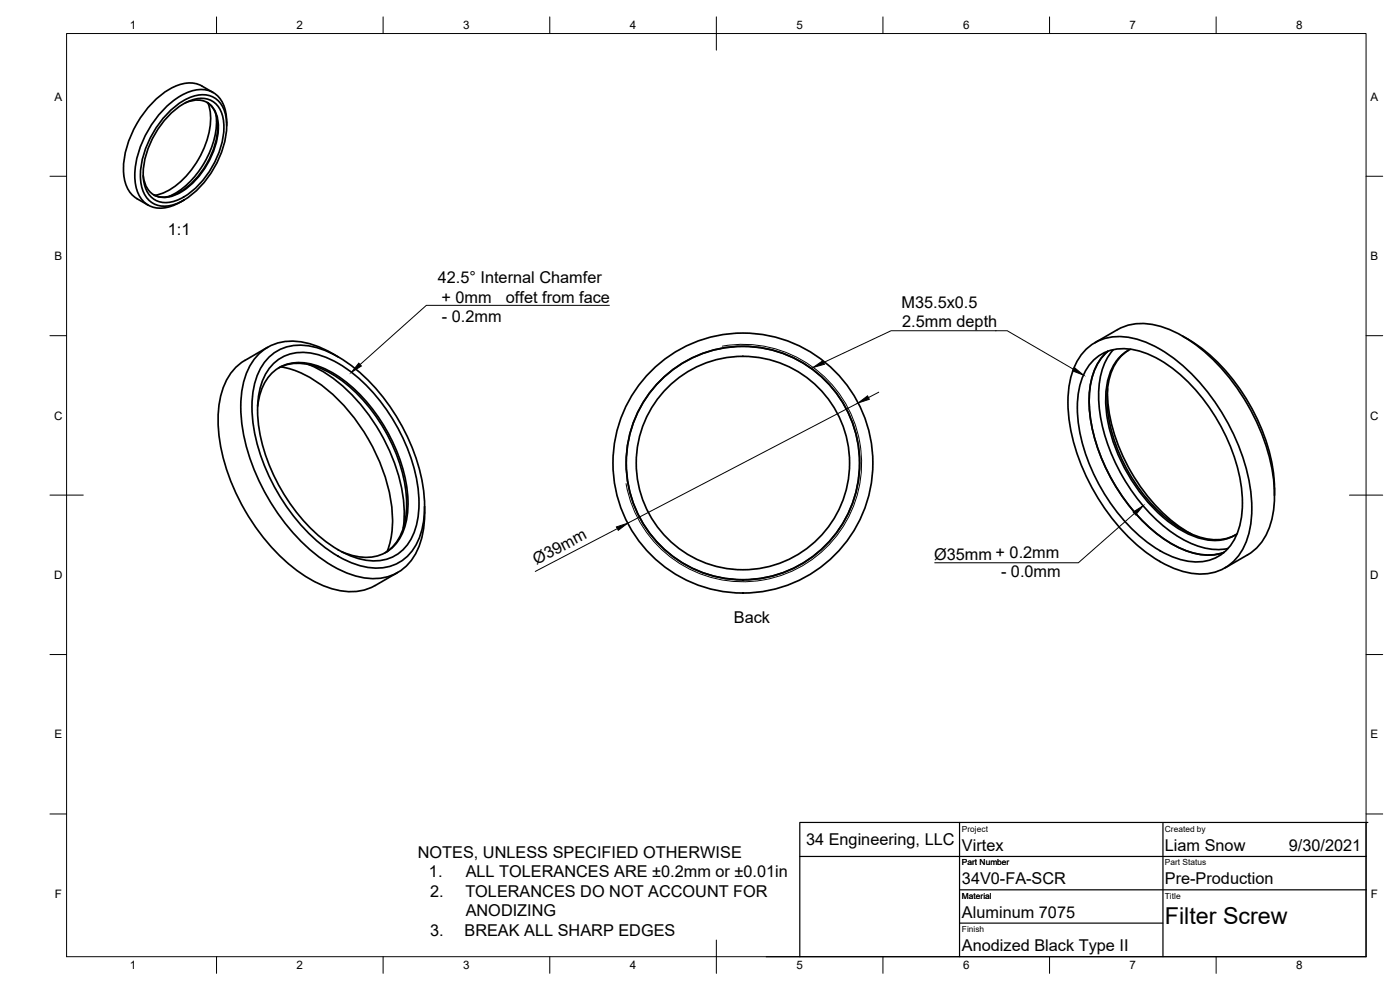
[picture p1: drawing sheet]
<svg xmlns="http://www.w3.org/2000/svg" width="420mm" height="297mm" viewBox="0 0 420 297" stroke-linecap="round" stroke-linejoin="round" font-family="sans-serif">
<!-- layer: Visible -->
<g fill="none" stroke="#000" stroke-width=".51">
<path d="M50.4 35a15.4 15.4 0 0 1 10-5.5 6.5 6.5 0 0 1 6.5 5.6 23.8 23.8 0 0 1-5 17.7 19.2 19.2 0 0 1-10.9 7.9 6.4 6.4 0 0 1-7.7-5.5 23.8 23.8 0 0 1 5-17.7zM51.2 33.1a14.3 14.3 0 0 1 10.4-4.6 7 7 0 0 1 6.1 6.1 25.9 25.9 0 0 1-6.4 20.1 18.3 18.3 0 0 1-11.6 7.2 6.9 6.9 0 0 1-7.3-6.2 25.9 25.9 0 0 1 6.5-20.1zM55.6 30.9a6.5 6.5 0 0 1 8.6 1.8 13.9 13.9 0 0 1 .2 11.6 23.8 23.8 0 0 1-12.2 14.4 6.2 6.2 0 0 1-9-4.7l-.2-1.3M62.1 30.7a8.5 8.5 0 0 1 3.2 8 25 25 0 0 1-11.8 19.2 8 8 0 0 1-7.4 .6M62.4 30.9a19.9 19.9 0 0 1-2.1 15.5 23.9 23.9 0 0 1-11.7 11.7l-2.2 .5M64 27.8a10.8 10.8 0 0 0-8-2.9 20.5 20.5 0 0 0-12.7 8.9 27.4 27.4 0 0 0-6 19.8 8.4 8.4 0 0 0 3.8 6M64.8 34.4a26 26 0 0 1-7.5 19.8l-3.7 3.2-2.9 1.5M68 37.7a10.8 10.8 0 0 0-3.5-9.6 9.4 9.4 0 0 0-10.3 .6 30.5 30.5 0 0 0-13.7 23.9 9.4 9.4 0 0 0 4.5 9.2 9.8 9.8 0 0 0 9.2-1.2M41.1 59.6l3.4 2M55.1 60.1l-.9 .5M80.2 107.7a14.2 14.2 0 0 1 15.4-3.2 43.8 43.8 0 0 1 20.9 16.8 55.5 55.5 0 0 1 10.9 30.7 20.1 20.1 0 0 1-5.7 15.4 14.4 14.4 0 0 1-14.2 2.2 43.8 43.8 0 0 1-21-16.9 55.5 55.5 0 0 1-10.9-30.6 20.9 20.9 0 0 1 4.6-14.4zM80.3 104.2l-6.8 3.9a16.9 16.9 0 0 0-7.7 12.8 49.7 49.7 0 0 0 6.4 29.8 54.9 54.9 0 0 0 23.6 24.5 19.2 19.2 0 0 0 15.3 1.2l8.2-4.6"/>
<path d="M82 109.2a13.2 13.2 0 0 1 13.7-2.7 39.3 39.3 0 0 1 19 14.7 52.4 52.4 0 0 1 11.1 29.8 18.3 18.3 0 0 1-5.9 14.8 13.7 13.7 0 0 1-12.6 1.7 39.3 39.3 0 0 1-19-14.6 52.4 52.4 0 0 1-11-29.9 19.1 19.1 0 0 1 4.7-13.8zM83.6 110.4a14.4 14.4 0 0 1 12.5 .1 42.9 42.9 0 0 1 19.3 18.5 42.9 42.9 0 0 1 6.4 26 14.4 14.4 0 0 1-6.2 10.8M84.2 110.1a32.5 32.5 0 0 1 17.6 10.1 56.3 56.3 0 0 1 16 34.2v3.5l-.4 3.2-1.2 4.3M92.7 109.4a46.5 46.5 0 0 1 21.4 20.4 48.2 48.2 0 0 1 7.1 27.1l-.2 1.5M99.8 106.1l1.7 1M99.9 106.1a21.9 21.9 0 0 0-16.6-3.2 15.4 15.4 0 0 0-10.4 12.6 46.4 46.4 0 0 0 4.1 27.1 59.9 59.9 0 0 0 22.9 27.2 21.9 21.9 0 0 0 16.6 3.2 15.4 15.4 0 0 0 10.3-12.5l.6-4.3v-2.3M326.1 104.7a15.4 15.4 0 0 1 16-2.7 46.4 46.4 0 0 1 21.4 17.1 59.9 59.9 0 0 1 12.2 33.4 21.9 21.9 0 0 1-5.6 16 15.4 15.4 0 0 1-16 2.7 46.4 46.4 0 0 1-21.4-17.1 59.9 59.9 0 0 1-12.2-33.4 21.9 21.9 0 0 1 5.6-16zM328.1 108.2a13.5 13.5 0 0 1 14-2.8 41.7 41.7 0 0 1 20.4 16.2 53.2 53.2 0 0 1 10.4 29.3 18.7 18.7 0 0 1-6 15.2 14 14 0 0 1-12.8 1.7 41.7 41.7 0 0 1-20.4-16.2 53.2 53.2 0 0 1-10.4-29.3 19.5 19.5 0 0 1 4.8-14.1zM328.6 102.8l6.8-3.9a16.9 16.9 0 0 1 14.9-.3 49.7 49.7 0 0 1 22.7 20.4 54.9 54.9 0 0 1 9.4 32.7 19.2 19.2 0 0 1-6.6 13.9l-8.2 4.8M332.4 116.6a51.9 51.9 0 0 0 12 32.3 44.1 44.1 0 0 0 13.2 11.3M332.4 105.4a19.1 19.1 0 0 0-5.5 15.3 55.6 55.6 0 0 0 19.3 38.6 27 27 0 0 0 16.6 7.3l3.1-.4 1.4-.4M332.5 105.4a19 19 0 0 0-5.6 15.3 55.1 55.1 0 0 0 16 35.6 32 32 0 0 0 18.4 10.2 13.8 13.8 0 0 0 6.1-.8"/>
<path d="M334.1 104.9a21.6 21.6 0 0 0-4.3 16.4 55.9 55.9 0 0 0 22.4 38.8 21.6 21.6 0 0 0 16.3 4.5M338.7 105.1a14.4 14.4 0 0 0-6.2 10.9 42.9 42.9 0 0 0 6.4 26 42.9 42.9 0 0 0 19.3 18.5 14.4 14.4 0 0 0 12.5 0M339.3 104.8a13.7 13.7 0 0 0-7.2 11 42.7 42.7 0 0 0 6.4 26.4 44.5 44.5 0 0 0 18.1 18 14.6 14.6 0 0 0 14.7 0M354.9 100.8a55.4 55.4 0 0 1 23.8 28 48 48 0 0 1 3.8 19.8M77.3 121.9a14.4 14.4 0 0 1 7.2-12 14.9 14.9 0 0 1 12.6 .6 45.4 45.4 0 0 1 20.3 21.2 40.2 40.2 0 0 1 4.6 24.3 12.6 12.6 0 0 1-9.5 11 16.6 16.6 0 0 1-10-1.5M127.4 152v1.9"/>
<circle cx="223" cy="138.9" r="32"/>
<circle cx="223" cy="138.9" r="35"/>
<circle cx="223" cy="138.9" r="39"/>
</g>
<!-- layer: Visible Narrow -->
<path d="M216.8 103.9a35.6 35.6 0 0 1 41.2 28.9 35.6 35.6 0 0 1-28.9 41.2 35.6 35.6 0 0 1-41.2-28.9" fill="none" stroke="#000" stroke-width=".3"/>
<!-- layer: Border -->
<g fill="none" stroke="#000" stroke-width=".3">
<path d="M20 10.1h390v276.9h-390zM65 5.1v5M115 5.1v5M165 5.1v5M215 5.1v10M265 5.1v5M315 5.1v5M365 5.1v5M15 52.9h5M410 52.9h5M15 100.7h5M410 100.7h5"/>
<path d="M15 148.6h10M405 148.6h10M15 196.4h5M410 196.4h5M15 244.2h5M410 244.2h5M65 287v5M115 287v5M165 287v5M215 282.1v9.9M265 287v5M315 287v5"/>
<path d="M365 287v5"/>
</g>
<!-- layer: TitleBlock -->
<path d="M240 257h170M288 246.8v40.2M349 247v40M410 246.8v40.2h-180M410.5 246.8h-170.5v40.2M288 267h122M288 277h61" fill="none" stroke="#000" stroke-width=".36"/>
<!-- layer: Annotations -->
<path d="M107.7 109l.8 .8-3 1.9zM244 110.3l2.9-2.1 .5 1.1zM322.4 110.3l2.8 2.3-3.3-1.3zM340.1 153.6l3-1.8-2.3 2.7z" fill="#000" stroke="#000" stroke-width=".3"/>
<path d="M182.9 91.6h-54.9l-19.9 17.8M298.8 99.2h3.5l19.9 11.6M299 99.2h-31.6l-20.2 9.6M340.4 154.1l-16.8 14.8h-43.1" fill="none" stroke="#000" stroke-width=".3"/>
<!-- layer: Dimensions -->
<path d="M263.7 117.7l-3.1 1.6M257.5 120.9l-69.1 36.1M185.3 158.6l-24.7 12.9" fill="none" stroke="#000" stroke-width=".3"/>
<path d="M257.5 120.9l2.9-2.1 .5 1zM185 158.1l3.4-1.1-2.9 2.1z" fill="#000" stroke="#000" stroke-width=".3"/>
<text font-size="7" x="349.6" y="277.3">Filter Screw</text>
<g font-size="4.9">
<text x="50.4" y="70.5">1:1</text>
<text x="131.4" y="85">42.5° Internal Chamfer</text>
<text x="132.5" y="90.9">+ 0mm</text>
<text x="151.8" y="90.9">offet from face</text>
<text x="270.6" y="92.4">M35.5x0.5</text>
<text x="132.6" y="96.8">- 0.2mm</text>
<text x="270.8" y="98.3">2.5mm depth</text>
<text x="161" y="169.5" transform="rotate(-28 161 169.5)">Ø39mm</text>
<text x="280.3" y="168.2">Ø35mm + 0.2mm</text>
<text x="300.4" y="173.2">- 0.0mm</text>
<text x="220.3" y="186.9">Back</text>
<text x="125.4" y="257.3">NOTES, UNLESS SPECIFIED OTHERWISE</text>
<text x="241.9" y="253.5">34 Engineering, LLC</text>
<text x="288.7" y="255.3">Virtex</text>
<text x="349.6" y="255.3">Liam Snow</text>
<text x="386.8" y="255.3">9/30/2021</text>
<text x="128.7" y="263.2">1.</text>
<text x="139.8" y="263.2">ALL TOLERANCES ARE ±0.2mm or ±0.01in</text>
<text x="129.1" y="269.1">2.</text>
<text x="139.7" y="269.1">TOLERANCES DO NOT ACCOUNT FOR</text>
<text x="288.7" y="265.3">34V0-FA-SCR</text>
<text x="349.6" y="265.3">Pre-Production</text>
<text x="139.8" y="275">ANODIZING</text>
<text x="288.7" y="275.3">Aluminum 7075</text>
<text x="129.1" y="280.9">3.</text>
<text x="139.4" y="280.9">BREAK ALL SHARP EDGES</text>
<text x="288.7" y="285.3">Anodized Black Type II</text>
</g>
<g font-size="3.5">
<text x="39" y="8.8">1</text>
<text x="89" y="8.8">2</text>
<text x="139" y="8.8">3</text>
<text x="189" y="8.8">4</text>
<text x="239" y="8.8">5</text>
<text x="289" y="8.8">6</text>
<text x="339" y="8.8">7</text>
<text x="389" y="8.8">8</text>
<text x="16.3" y="30.2">A</text>
<text x="411.3" y="30.2">A</text>
<text x="16.3" y="78">B</text>
<text x="411.3" y="78">B</text>
<text x="16.2" y="125.9">C</text>
<text x="411.2" y="125.9">C</text>
<text x="16.2" y="173.7">D</text>
<text x="411.2" y="173.7">D</text>
<text x="16.3" y="221.6">E</text>
<text x="411.3" y="221.6">E</text>
<text x="16.4" y="269.4">F</text>
<text x="411.4" y="269.4">F</text>
<text x="39" y="290.8">1</text>
<text x="89" y="290.8">2</text>
<text x="139" y="290.8">3</text>
<text x="189" y="290.8">4</text>
<text x="239" y="290.8">5</text>
<text x="289" y="290.8">6</text>
<text x="339" y="290.8">7</text>
<text x="389" y="290.8">8</text>
</g>
<g font-size="2.5">
<text x="288.7" y="249.6">Project</text>
<text x="349.6" y="249.6">Created by</text>
<text x="288.7" y="259.6">Part Number</text>
<text x="349.6" y="259.6">Part Status</text>
<text x="288.7" y="269.6">Material</text>
<text x="349.6" y="269.6">Title</text>
<text x="288.7" y="279.6">Finish</text>
</g>
</svg>
